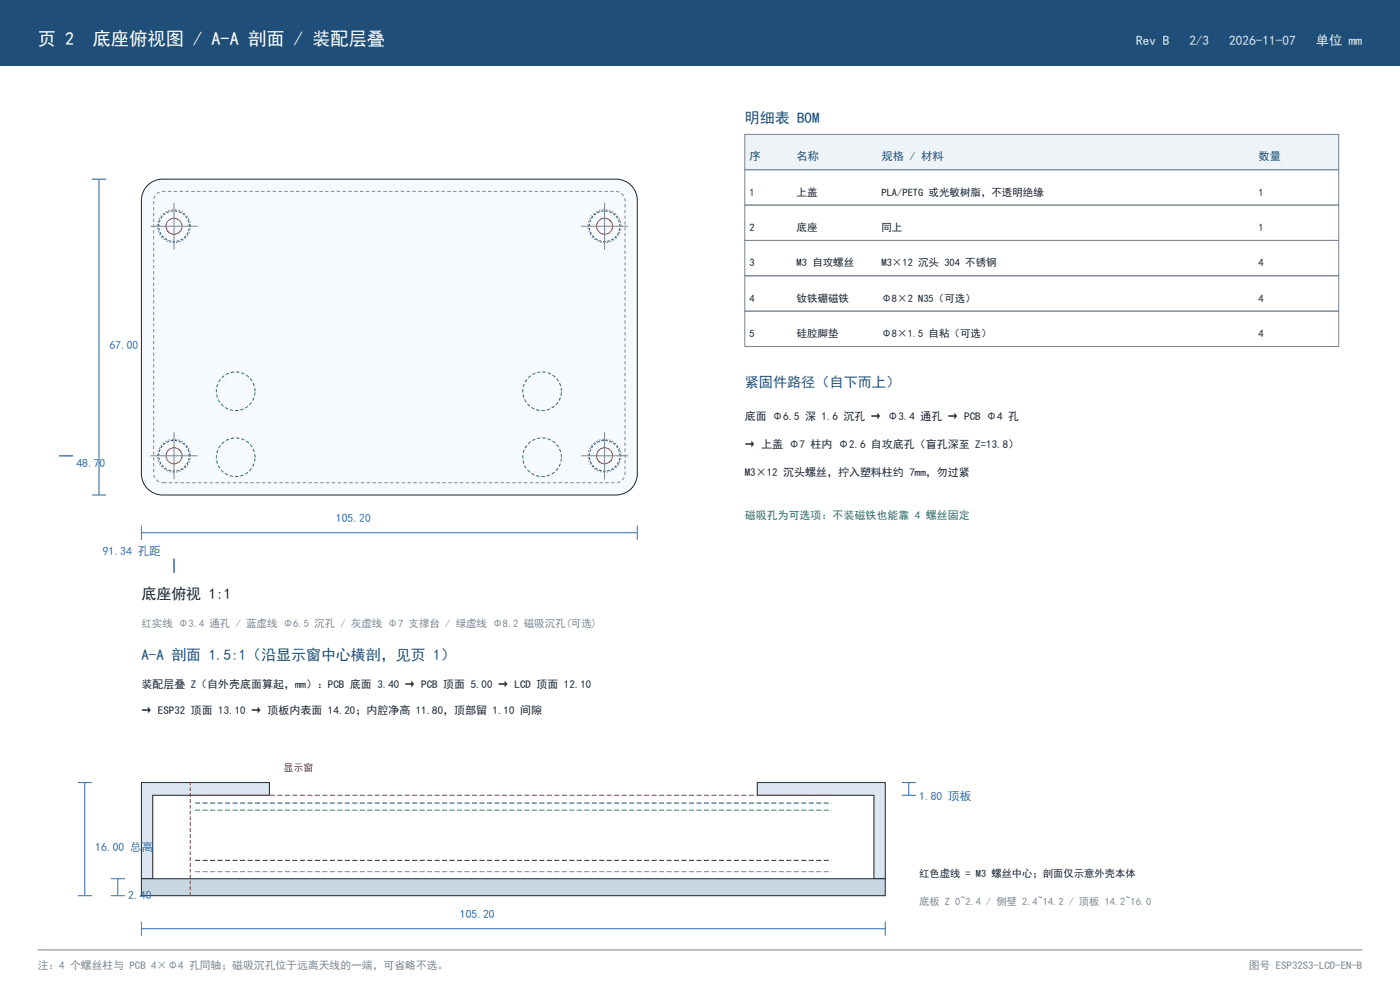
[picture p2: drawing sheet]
<svg xmlns="http://www.w3.org/2000/svg" width="297mm" height="210mm" viewBox="0 0 297 210" stroke-linecap="round" stroke-linejoin="round" font-family="sans-serif">
<path d="M0 0h297v14h-297z" fill-rule="evenodd" fill="#1f4e79"/>
<path d="M31.6 39.1a4.5 4.5 0 0 1 2.9-1.1h96.2a4.5 4.5 0 0 1 4.5 4.5v58a4.5 4.5 0 0 1-4.5 4.5h-96.2a4.5 4.5 0 0 1-4.5-4.5v-58a4.5 4.5 0 0 1 1.6-3.4z" fill-rule="evenodd" fill="#f7fafc"/>
<path d="M31.6 39.1a4.5 4.5 0 0 1 2.9-1.1h96.2a4.5 4.5 0 0 1 4.5 4.5v58a4.5 4.5 0 0 1-4.5 4.5h-96.2a4.5 4.5 0 0 1-4.5-4.5v-58a4.5 4.5 0 0 1 1.6-3.4z" fill="none" stroke="#1b2430" stroke-width=".21"/>
<path d="M33.2 41.2l.9-.5 .5-.1h96a2 2 0 0 1 2 2v57.8a2 2 0 0 1-2 2h-96a2 2 0 0 1-2-2v-57.8l.1-.5z" fill="none" stroke="#7b8794" stroke-width=".21" stroke-dasharray=".7 .5" stroke-linecap="butt"/>
<g fill="none" stroke="#c0392b" stroke-width=".21">
<circle cx="36.9" cy="48" r="1.7"/>
<circle cx="128.3" cy="48" r="1.7"/>
<circle cx="36.9" cy="96.7" r="1.7"/>
<circle cx="128.3" cy="96.7" r="1.7"/>
</g>
<path d="M40.2 48a3.3 3.3 0 0 0-4.7-2.9 3.3 3.3 0 0 0-.6 5.5 3.3 3.3 0 0 0 5.2-2l.1-.6M131.5 48a3.3 3.3 0 0 0-4.7-2.9 3.3 3.3 0 0 0-.5 5.5 3.3 3.3 0 0 0 5.1-2l.1-.6M40.2 96.7a3.3 3.3 0 0 0-4.7-2.9 3.3 3.3 0 0 0-.6 5.5 3.3 3.3 0 0 0 5.2-2l.1-.6M131.5 96.7a3.3 3.3 0 0 0-4.7-2.9 3.3 3.3 0 0 0-.5 5.5 3.3 3.3 0 0 0 5.1-2l.1-.6" fill="none" stroke="#1f4e79" stroke-width=".21" stroke-dasharray=".5 .4" stroke-linecap="butt"/>
<path d="M40.4 48a3.5 3.5 0 0 0-5-3.1 3.5 3.5 0 0 0-.6 5.9 3.5 3.5 0 0 0 5.5-2.1l.1-.7M131.8 48a3.5 3.5 0 0 0-5.1-3.1 3.5 3.5 0 0 0-.6 5.9 3.5 3.5 0 0 0 5.6-2.1l.1-.7M40.4 96.7a3.5 3.5 0 0 0-5-3.2 3.5 3.5 0 0 0-.6 6 3.5 3.5 0 0 0 5.5-2.1l.1-.7M131.8 96.7a3.5 3.5 0 0 0-5.1-3.2 3.5 3.5 0 0 0-.6 6 3.5 3.5 0 0 0 5.6-2.1l.1-.7" fill="none" stroke="#7b8794" stroke-width=".21" stroke-dasharray=".4 .4" stroke-linecap="butt"/>
<path d="M31.9 48h10M36.9 43v10M123.3 48h10M128.3 43v10M31.9 96.7h10M36.9 91.7v10M123.3 96.7h10M128.3 91.7v10" fill="none" stroke="#7b8794" stroke-width=".21"/>
<path d="M54.1 97a4.1 4.1 0 0 0-5.9-3.7 4.1 4.1 0 0 0-.7 7 4.1 4.1 0 0 0 6.5-2.6l.1-.7M54.1 83a4.1 4.1 0 0 0-5.9-3.7 4.1 4.1 0 0 0-.7 7 4.1 4.1 0 0 0 6.5-2.6l.1-.7M119.1 97a4.1 4.1 0 0 0-5.9-3.7 4.1 4.1 0 0 0-.7 7 4.1 4.1 0 0 0 6.5-2.6l.1-.7M119.1 83a4.1 4.1 0 0 0-5.9-3.7 4.1 4.1 0 0 0-.7 7 4.1 4.1 0 0 0 6.5-2.6l.1-.7" fill="none" stroke="#2e7d52" stroke-width=".21" stroke-dasharray=".7 .4" stroke-linecap="butt"/>
<path d="M19.5 38h3M21 38v67M12.5 96.7h3M14 96.7h.1M19.5 105h3M30 113h105.2M30 111.5v3M36.9 120h.1M36.9 118.5v3M135.2 111.5v3" fill="none" stroke="#2f6db3" stroke-width=".21"/>
<path d="M158 28.5h126v7.5h-126z" fill-rule="evenodd" fill="#eef3f8"/>
<path d="M158 28.5h126v7.5h-126zM158 36h126v7.5h-126zM158 43.5h126v7.5h-126zM158 51h126v7.5h-126zM158 58.5h126v7.5h-126zM158 66h126v7.5h-126z" fill="none" stroke="#7b8794" stroke-width=".21"/>
<g fill="#dce6f0" stroke="#1b2430" stroke-width=".21">
<path d="M30 166h27.1v2.7h-24.7v17.7h-2.4z" fill-rule="evenodd"/>
<path d="M160.6 166h27.2v20.4h-2.4v-17.7h-24.8z" fill-rule="evenodd"/>
</g>
<path d="M30 186.4h157.8v3.6h-157.8z" fill-rule="evenodd" fill="#c9d6e3"/>
<path d="M30 186.4h157.8v3.6h-157.8z" fill="none" stroke="#1b2430" stroke-width=".21"/>
<path d="M40.4 190v-24" fill="none" stroke="#c0392b" stroke-width=".21" stroke-dasharray=".7 .5" stroke-linecap="butt"/>
<path d="M41.4 184.9h135" fill="none" stroke="#7b8794" stroke-width=".21" stroke-dasharray="1.1 .5" stroke-linecap="butt"/>
<path d="M41.4 182.5h135" fill="none" stroke="#1b2430" stroke-width=".21" stroke-dasharray="1.1 .5" stroke-linecap="butt"/>
<path d="M41.4 171.9h135" fill="none" stroke="#2e7d52" stroke-width=".21" stroke-dasharray="1.1 .5" stroke-linecap="butt"/>
<path d="M41.4 170.3h135" fill="none" stroke="#1f4e79" stroke-width=".21" stroke-dasharray="1.1 .5" stroke-linecap="butt"/>
<path d="M41.4 168.7h135" fill="none" stroke="#c0392b" stroke-width=".21" stroke-dasharray="1.1 .5" stroke-linecap="butt"/>
<path d="M16.5 166h3M18 166v24M191.3 166h3M191.3 168.7h3M192.8 166v2.7M16.5 190h3M23.5 190h3M23.5 186.4h3M25 186.4v3.6M30 197h157.8M30 195.5v3M187.8 195.5v3" fill="none" stroke="#2f6db3" stroke-width=".21"/>
<path d="M8 201.5h281" fill="none" stroke="#7b8794" stroke-width=".21"/>
<g font-size="3.9" fill="#fff">
<text x="8" y="9.5">页 2</text>
<text x="19.6" y="9.5">底座俯视图 / A-A 剖面 / 装配层叠</text>
</g>
<g font-size="3.2" fill="#1f4e79">
<text x="158" y="26">明细表 BOM</text>
<text x="30" y="140">A-A 剖面 1.5:1（沿显示窗中心横剖，见页 1）</text>
</g>
<text font-size="3.2" fill="#1b2430" x="30" y="127">底座俯视 1:1</text>
<text font-size="3" fill="#1f4e79" x="158" y="82">紧固件路径（自下而上）</text>
<g font-size="2.8" fill="#dce8f5">
<text x="241" y="9.5">Rev B</text>
<text x="252.3" y="9.5">2/3</text>
<text x="260.8" y="9.5">2026-11-07</text>
<text x="279.1" y="9.5">单位 mm</text>
</g>
<g font-size="2.5" fill="#2f6db3">
<text x="23.2" y="74">67.00</text>
<text x="16.2" y="99.1">48.70</text>
<text x="71.3" y="110.8">105.20</text>
<text x="21.8" y="117.8">91.34 孔距</text>
<text x="195" y="169.8">1.80 顶板</text>
<text x="20.2" y="180.4">16.00 总</text>
<text x="30.1" y="180.4">高</text>
<text x="27.2" y="190.6">2.40</text>
<text x="97.6" y="194.8">105.20</text>
</g>
<g font-size="2.4" fill="#1f4e79">
<text x="159" y="34">序</text>
<text x="169" y="34">名称</text>
<text x="187" y="34">规格 / 材料</text>
<text x="267" y="34">数量</text>
</g>
<g font-size="2.3" fill="#1b2430">
<text x="158" y="89">底面 Φ6.5 深 1.6 沉孔 → Φ3.4 通孔 → PCB Φ4 孔</text>
<text x="158" y="95">→ 上盖 Φ7 柱内 Φ2.6 自攻底孔（盲孔深至 Z=13.8）</text>
<text x="158" y="101">M3×12 沉头螺丝，拧入塑料柱约 7mm，勿过紧</text>
<text x="30" y="146">装配层叠 Z（自外壳底面算起，mm）：PCB 底面 3.40 → PCB 顶面 5.00 → LCD 顶面 12.10</text>
<text x="30" y="151.5">→ ESP32 顶面 13.10 → 顶板内表面 14.20；内腔净高 11.80，顶部留 1.10 间隙</text>
</g>
<text font-size="2.3" fill="#2e7d52" x="158" y="110">磁吸孔为可选项：不装磁铁也能靠 4 螺丝固定</text>
<g font-size="2.3" fill="#7b8794">
<text x="8" y="205.5">注：4 个螺丝柱与 PCB 4×Φ4 孔同轴；磁吸沉孔位于远离天线的一端，可省略不选。</text>
<text x="264.9" y="205.5">图号 ESP32S3-LCD-EN-B</text>
</g>
<g font-size="2.2" fill="#1b2430">
<text x="159" y="41.5">1</text>
<text x="169" y="41.5">上盖</text>
<text x="187" y="41.5">PLA/PETG 或光敏树脂，不透明绝缘</text>
<text x="267" y="41.5">1</text>
<text x="159" y="49">2</text>
<text x="169" y="49">底座</text>
<text x="187" y="49">同上</text>
<text x="267" y="49">1</text>
<text x="159" y="56.5">3</text>
<text x="169" y="56.5">M3 自攻螺丝</text>
<text x="187" y="56.5">M3×12 沉头 304 不锈钢</text>
<text x="267" y="56.5">4</text>
<text x="159" y="64">4</text>
<text x="169" y="64">钕铁硼磁铁</text>
<text x="187" y="64">Φ8×2 N35（可选）</text>
<text x="267" y="64">4</text>
<text x="159" y="71.5">5</text>
<text x="169" y="71.5">硅胶脚垫</text>
<text x="187" y="71.5">Φ8×1.5 自粘（可选）</text>
<text x="267" y="71.5">4</text>
<text x="195" y="186">红色虚线 = M3 螺丝中心；剖面仅示意外壳本体</text>
</g>
<g font-size="2.2" fill="#7b8794">
<text x="30" y="133">红实线 Φ3.4 通孔 / 蓝虚线 Φ6.5 沉孔 / 灰虚线 Φ7 支撑台 / 绿虚线 Φ8.2 磁吸沉孔(可选)</text>
<text x="195" y="192">底板 Z 0~2.4 / 侧壁 2.4~14.2 / 顶板 14.2~16.0</text>
</g>
<text font-size="2.1" fill="#c0392b" x="60.1" y="163.5">显示窗</text>
</svg>
